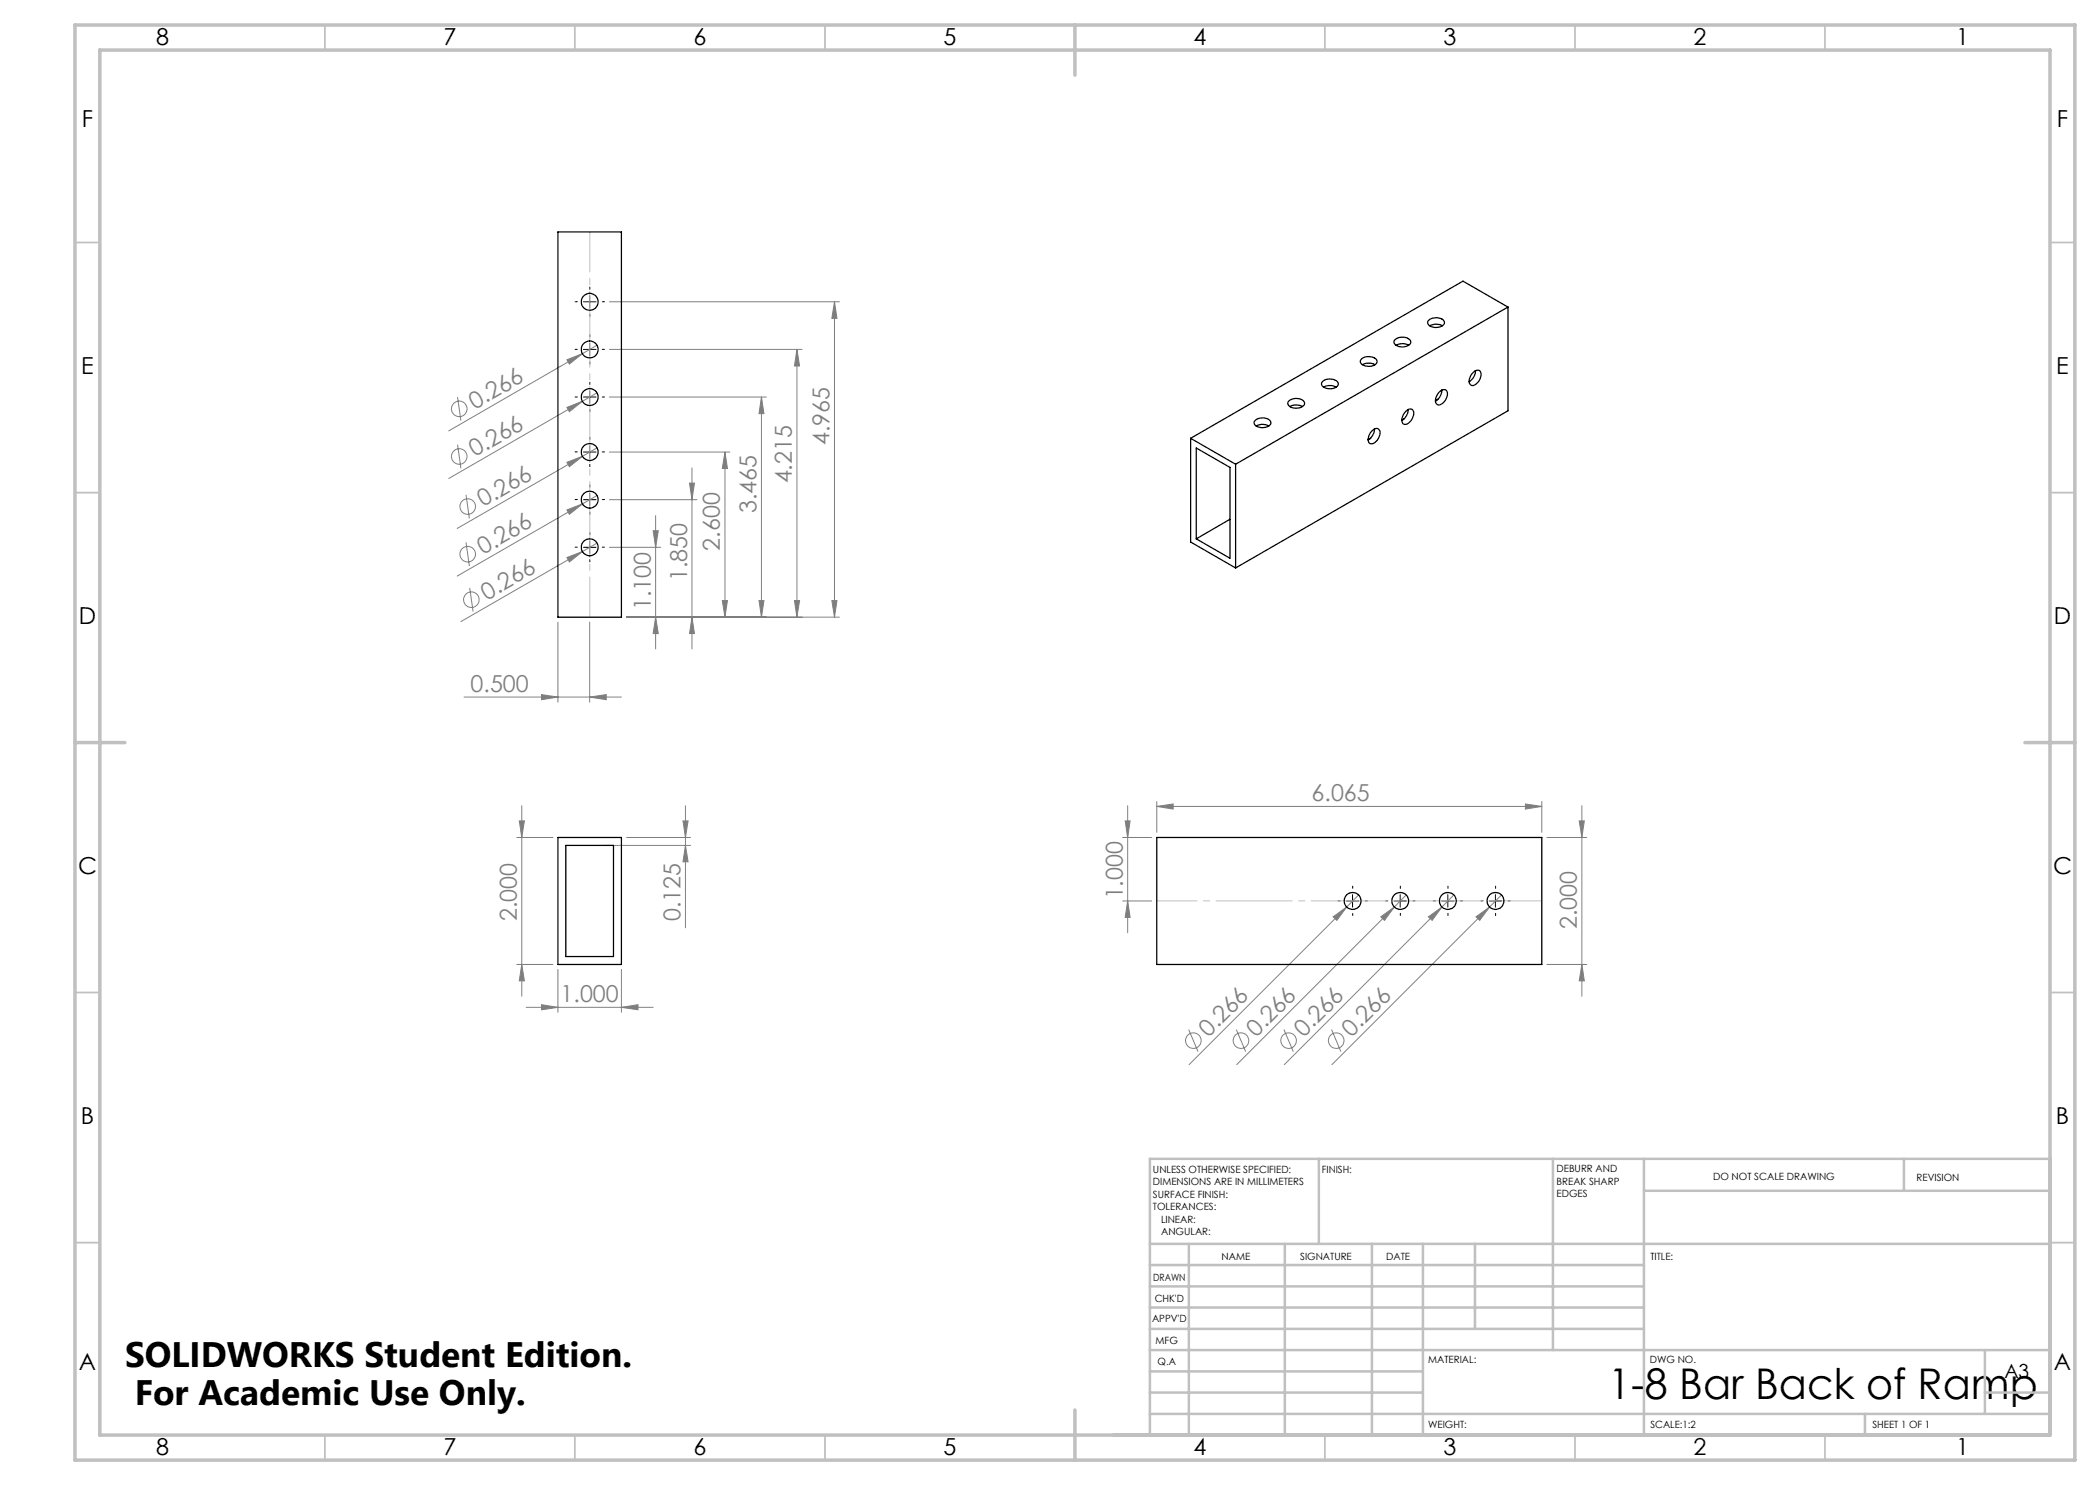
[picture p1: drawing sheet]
<svg xmlns="http://www.w3.org/2000/svg" width="420mm" height="297mm" viewBox="0 0 420 297" stroke-linecap="round" stroke-linejoin="round" font-family="sans-serif">
<g fill="none" stroke="#808080" stroke-width=".2">
<path d="M91.5 79.4l.7 4.7M113.4 72l3.1-1.3-2.6 2.1zM116.5 70.7l-26.8 15.5M119.4 78.6l-29.7 17.1M119.4 69l-2.9 1.7M121.9 79.4h31.4M121.9 69.9h38.5M121.9 60.4h46M152.3 79.4v44M152.3 79.4l.5 3.3h-1zM159.4 69.9v53.5M159.4 69.9l.5 3.3h-1z"/>
<path d="M166.9 60.4v63M166.9 60.4l.5 3.3h-1zM91.5 88.9l.7 4.8M93.2 99l.7 4.7M113.4 81.5l3.1-1.2-2.6 2zM113.4 92.5l3.1-1.2-2.6 2zM116.5 91.3l-25.1 14.4M119.4 89.6l-2.9 1.7M119.4 99.1l-2.9 1.7M121.9 99.9h17.5M121.9 90.4h24.1M137.9 96.6h1l-.5 3.3z"/>
<path d="M138.4 93.6v36.2M145 90.4v33M145 90.4l.5 3.3h-1zM93.2 108.5l.7 4.7M93.9 117.6l.7 4.7M113.4 111.5l3.1-1.2-2.6 2.1zM113.4 102l3.1-1.2-2.6 2.1zM116.5 110.3l-24.3 14M116.5 100.8l-25.1 14.4M119.4 108.6l-2.9 1.7M121.9 109.5h10.3M130.6 106.1h1.1l-.6 3.4z"/>
<path d="M131.1 103.1v26.7M92.8 139.4h31.5M108.3 138.9l3.3 .5-3.3 .5zM111.6 124.4v16M117.9 139.4l3.3-.5v1zM117.9 124.4v16M125.3 123.4h42.6M131.1 123.4l.6 3.3h-1.1zM138.4 123.4l.5 3.3h-1zM144.5 120.1h1l-.5 3.3zM151.8 120.1h1l-.5 3.3zM158.9 120.1h1l-.5 3.3z"/>
<path d="M166.4 120.1h1l-.5 3.3zM103.4 167.5h7.2M103.9 164.2h1l-.5 3.3zM104.4 161.1v38.1M120.6 169.1h17.5M125.3 167.5h12.8M136.6 164.2h1l-.5 3.3zM137.1 161.1v24.5M137.1 169.1l.5 3.3h-1zM224.5 167.5h5.8M225 164.2h1l-.5 3.3zM225.5 161.1v25.4"/>
<path d="M231.4 161.3l3.2-.5v1zM231.4 160.3v6.2M231.4 161.3h77M271.7 179l-2.4 2.4M281.2 179l-2.3 2.4M290.8 179l-2.4 2.4M300.3 179l-2.4 2.4M305.1 160.8l3.3 .5-3.3 .5zM308.4 160.3v6.2M309.4 167.5h8M315.8 164.2h1.1l-.5 3.3zM316.4 161.1v38.1"/>
<path d="M103.4 192.9h7.2M104.4 192.9l.5 3.3h-1zM111.6 193.9v8.6M124.3 193.9v8.6M224.5 180.2h5.8M225.5 180.2l.5 3.3h-1zM266.6 183.4l2.7-2-1.9 2.7zM269.3 181.4l-31.5 31.5M276.2 183.4l2.7-2-2 2.7zM278.9 181.4l-31.6 31.5M285.7 183.4l2.7-2-2 2.7zM288.4 181.4l-31.5 31.5"/>
<path d="M295.2 183.4l2.7-2-2 2.7zM297.9 181.4l-31.5 31.5M309.4 192.9h8M316.4 192.9l.5 3.3h-1.1zM105.2 201.5h25.4M108.3 200.9l3.3 .6-3.3 .5zM124.3 201.5l3.3-.6v1.1zM237.7 205.9l1.9 4.4M247.3 205.9l1.8 4.4M256.8 205.9l1.9 4.4M266.3 205.9l1.9 4.4"/>
<circle cx="91.9" cy="91.3" r="1.56"/>
<circle cx="91.9" cy="81.8" r="1.56"/>
<circle cx="93.5" cy="110.8" r="1.56"/>
<circle cx="93.5" cy="101.3" r="1.56"/>
<circle cx="94.3" cy="119.9" r="1.55"/>
<circle cx="238.7" cy="208.1" r="1.56"/>
<circle cx="248.2" cy="208.1" r="1.56"/>
<circle cx="257.7" cy="208.1" r="1.56"/>
<circle cx="267.2" cy="208.1" r="1.56"/>
</g>
<g fill="none" stroke="#000" stroke-width=".2" stroke-dasharray="15.2 1.3 1.3 1.3">
<path d="M118 57.8v-.4M115.5 60.3h-.5M115.5 69.9h-.5M115.5 79.4h-.5M118 62.8v.5M118 67.4v-.5M118 72.4v.4M118 76.9v-.4M120.5 60.3h.4M120.5 69.9h.4M120.5 79.4h.4M115.5 99.9h-.5"/>
<path d="M115.5 90.4h-.5M118 97.4v-.4M118 87.9v-.5M118 92.9v.4M118 81.9v.4M120.5 99.9h.4M120.5 90.4h.4M115.5 109.4h-.5M118 106.9v-.4M118 111.9v.5M118 102.4v.4M120.5 109.4h.4"/>
<path d="M270.5 177.7v-.5M280.1 177.7v-.5M289.6 177.7v-.5M299.1 177.7v-.5M268 180.2h-.4M270.5 182.7v.4M273 180.2h.5M277.6 180.2h-.5M280.1 182.7v.4M282.6 180.2h.4M287.1 180.2h-.4M289.6 182.7v.4"/>
<path d="M292.1 180.2h.4M296.6 180.2h-.4M299.1 182.7v.4M301.6 180.2h.5"/>
</g>
<g fill="none" stroke="#000" stroke-width=".2">
<path d="M117.9 59.1v2.5M116.7 60.4h2.5M116.7 69.9h2.5M116.7 79.4h2.5M117.9 68.6v2.6M117.9 78.2v2.5M116.7 99.9h2.5M116.7 90.4h2.5M117.9 89.1v2.5M117.9 98.7v2.5M116.7 109.5h2.5M117.9 108.2v2.5"/>
<path d="M270.5 178.9v2.5M280 178.9v2.5M289.6 178.9v2.5M299.1 178.9v2.5M269.3 180.2h2.5M278.8 180.2h2.5M288.3 180.2h2.5M297.9 180.2h2.5"/>
</g>
<path d="M118 46.4v77M231.4 180.2h77" fill="none" stroke="#c0c0c0" stroke-width=".2" stroke-dasharray="15.2 1.3 1.3 1.3" stroke-dashoffset="7.2"/>
<path d="M231.4 167.5v12.7" fill="none" stroke="#c0c0c0" stroke-width=".2"/>
<g fill="none" stroke="#c0c0c0" stroke-width=".35">
<path d="M65 5v5M115 5v5M165 5v5M265 5v5M315 5v5M365 5v5M15 48.5h5M410 48.5h5M15 98.5h5M410 98.5h5M15 198.5h5M410 198.5h5"/>
<path d="M15 248.5h5M410 248.5h5M65 287v5M115 287v5M165 287v5M265 287v5M315 287v5M365 287v5"/>
</g>
<g fill="none" stroke="#c0c0c0" stroke-width=".5">
<path d="M263.8 231.8v17M310.6 231.8v38.2M328.8 231.8v55.2M328.8 238.2h81.2M380.8 231.8v6.4M410 231.8h-180v55.2M230 248.8h180M230 257.3h98.8M230 253h98.8M237.8 248.8v38.2M257 248.8v38.2M274.4 248.8v38.2"/>
<path d="M284.6 248.8v38.2M295 248.8v17M230 265.8h98.8M230 261.5h98.8M230 278.5h54.6M230 274.3h54.6M230 270h180M397 278.5h13M397 270v12.8M230 282.8h180M373 282.8v4.2"/>
</g>
<path d="M15 5h400v287h-400zM20 10h390v277h-390zM215 5v10M15 148.5h10M405 148.5h10M215 282v10" fill="none" stroke="#c0c0c0" stroke-width=".7"/>
<g fill="#808080">
<path d="M113.4 81.5l3.1-1.2-2.6 2z"/>
<path d="M113.4 92.5l3.1-1.2-2.6 2z"/>
<path d="M113.4 111.5l3.1-1.2-2.6 2.1z"/>
<path d="M113.4 102l3.1-1.2-2.6 2.1z"/>
<path d="M113.4 72l3.1-1.3-2.6 2.1z"/>
<path d="M276.2 183.4l2.7-2-2 2.7z"/>
<path d="M285.7 183.4l2.7-2-2 2.7z"/>
<path d="M266.6 183.4l2.7-2-1.9 2.7z"/>
<path d="M295.2 183.4l2.7-2-2 2.7z"/>
<path d="M117.9 139.4l3.3-.5v1zM108.3 138.9l3.3 .5-3.3 .5z"/>
<path d="M231.4 161.3l3.2-.5v1zM305.1 160.8l3.3 .5-3.3 .5z"/>
<path d="M225 164.2h1l-.5 3.3zM225.5 180.2l.5 3.3h-1z"/>
<path d="M108.3 200.9l3.3 .6-3.3 .5zM124.3 201.5l3.3-.6v1.1z"/>
<path d="M137.1 169.1l.5 3.3h-1zM136.6 164.2h1l-.5 3.3zM131.1 123.4l.6 3.3h-1.1zM130.6 106.1h1.1l-.6 3.4zM138.4 123.4l.5 3.3h-1zM137.9 96.6h1l-.5 3.3zM144.5 120.1h1l-.5 3.3zM145 90.4l.5 3.3h-1zM151.8 120.1h1l-.5 3.3zM152.3 79.4l.5 3.3h-1zM158.9 120.1h1l-.5 3.3zM159.4 69.9l.5 3.3h-1zM166.4 120.1h1l-.5 3.3zM166.9 60.4l.5 3.3h-1z"/>
<path d="M103.9 164.2h1l-.5 3.3zM104.4 192.9l.5 3.3h-1zM315.8 164.2h1.1l-.5 3.3zM316.4 192.9l.5 3.3h-1.1z"/>
</g>
<g fill="none" stroke="#000" stroke-width=".25">
<path d="M111.6 46.4h12.7v77h-12.7zM264.5 76.3a2.28 2.28 0 0 1 3.1 .2 1.32 1.32 0 0 1-1.7 1.2 1.38 1.38 0 0 1-1.6-1zM264.7 77.4a2.62 2.62 0 0 1 2.5 0M272.3 71.8a2.28 2.28 0 0 1 3.1 .3 1.32 1.32 0 0 1-1.8 1.2 1.38 1.38 0 0 1-1.5-1.1zM272.5 73a2.62 2.62 0 0 1 2.5 0M279 67.9a2.28 2.28 0 0 1 3.1 .3 1.01 1.01 0 0 1-1.1 1.1 1.76 1.76 0 0 1-2.2-.8zM279.2 69.1a2.39 2.39 0 0 1 2.5 0M285.6 64.2a2.18 2.18 0 0 1 3.3 .1 1.14 1.14 0 0 1-1.5 1.2 1.44 1.44 0 0 1-1.9-1.1zM286 65.2a2.62 2.62 0 0 1 2.5 0M287.6 79.9l-.5 .2M288.1 78.2a.84 .84 0 0 1 1.1-.2 .84 .84 0 0 1 .3 1.2 2.18 2.18 0 0 1-1.8 1.8 1.01 1.01 0 0 1-.5-1.6l.5-.8zM288.4 78a2.53 2.53 0 0 1-1.3 2.2"/>
<path d="M294.6 74.5a.85 .85 0 0 1 1-.5 .85 .85 0 0 1 .6 1 2.3 2.3 0 0 1-1.8 2.1 1.01 1.01 0 0 1-.4-1.5zM295.1 74.2a2.66 2.66 0 0 1-1.3 2.1M301.6 61.4v20.8l-54.5 31.4M301.6 61.4l-54.5 31.4M301.6 61.4l-9-5.2-54.5 31.5M238.1 87.7l9 5.1M238.1 87.7v20.7l9 5.2M239.3 89.6l6.7 3.9v18.2l-6.7-3.9zM247.1 92.8v20.8M250.9 84.2a2.18 2.18 0 0 1 3.2 .1 1.14 1.14 0 0 1-1.4 1.2 1.44 1.44 0 0 1-1.9-1.1zM251.2 85.2a2.62 2.62 0 0 1 2.6 0M257.8 80.2a2.28 2.28 0 0 1 3.1 .2 1.14 1.14 0 0 1-1.4 1.2 1.49 1.49 0 0 1-1.9-1.1z"/>
<path d="M258 81.3a2.62 2.62 0 0 1 2.5 0M274.1 87.7l-.5 .2M274.4 86.2a.88 .88 0 0 1 .8-.5 .88 .88 0 0 1 .8 .5 2.3 2.3 0 0 1-1.8 2.6 1.04 1.04 0 0 1-.4-1.6zM274.9 85.8a2.66 2.66 0 0 1-1.3 2.2M280.8 83.7l-.4 .3M281.1 82.3a.85 .85 0 0 1 1.1-.5 .85 .85 0 0 1 .6 1 2.31 2.31 0 0 1-1.9 2.1 1.04 1.04 0 0 1-.4-1.5zM281.6 81.9a2.53 2.53 0 0 1-1.2 2.2M246 103.9l-6.7 3.9M111.6 167.5h12.7v25.4h-12.7zM113.2 169.1h9.5v22.2h-9.5zM231.4 167.5h77v25.4h-77z"/>
<circle cx="117.9" cy="79.4" r="1.69"/>
<circle cx="117.9" cy="60.4" r="1.69"/>
<circle cx="117.9" cy="69.9" r="1.69"/>
<circle cx="117.9" cy="99.9" r="1.69"/>
<circle cx="117.9" cy="90.4" r="1.69"/>
<circle cx="117.9" cy="109.5" r="1.69"/>
<circle cx="270.5" cy="180.2" r="1.69"/>
<circle cx="280.1" cy="180.2" r="1.69"/>
<circle cx="289.6" cy="180.2" r="1.69"/>
<circle cx="299.1" cy="180.2" r="1.69"/>
</g>
<text font-size="8.5" x="321.7" y="279.7">1-8 Bar Back of Ramp</text>
<g font-size="7.1">
<text x="25" y="273.3">SOLIDWORKS Student Edition.</text>
<text x="26.9" y="281">For Academic Use Only.</text>
</g>
<g font-size="4.7">
<text x="31.2" y="9">8</text>
<text x="88.7" y="9">7</text>
<text x="138.7" y="9">6</text>
<text x="188.7" y="9">5</text>
<text x="238.7" y="9">4</text>
<text x="288.7" y="9">3</text>
<text x="338.7" y="9">2</text>
<text x="391.2" y="9">1</text>
<text x="16.4" y="25.5">F</text>
<text x="411.4" y="25.5">F</text>
<text x="16.3" y="74.7">E</text>
<text x="411.3" y="74.7">E</text>
<text x="15.8" y="124.7">D</text>
<text x="410.8" y="124.7">D</text>
<text x="15.6" y="174.7">C</text>
<text x="410.6" y="174.8">C</text>
<text x="16.2" y="224.7">B</text>
<text x="411.2" y="224.7">B</text>
<text x="15.8" y="274">A</text>
<text x="410.8" y="274">A</text>
<text x="31.2" y="291">8</text>
<text x="88.7" y="291">7</text>
<text x="138.7" y="291">6</text>
<text x="188.7" y="291">5</text>
<text x="238.7" y="291">4</text>
<text x="288.7" y="291">3</text>
<text x="338.7" y="291">2</text>
<text x="391.2" y="291">1</text>
</g>
<g font-size="4.7" fill="#808080">
<text x="94.9" y="82" transform="rotate(-30 94.9 82)">0.266</text>
<text x="165.9" y="89" transform="rotate(-90 165.9 89)">4.965</text>
<text x="94.9" y="91.5" transform="rotate(-30 94.9 91.5)">0.266</text>
<text x="96.6" y="101.5" transform="rotate(-30 96.6 101.5)">0.266</text>
<text x="158.4" y="96.7" transform="rotate(-90 158.4 96.7)">4.215</text>
<text x="151.3" y="102.6" transform="rotate(-90 151.3 102.6)">3.465</text>
<text x="96.6" y="111" transform="rotate(-30 96.6 111)">0.266</text>
<text x="144" y="110.1" transform="rotate(-90 144 110.1)">2.600</text>
<text x="137.4" y="116.2" transform="rotate(-90 137.4 116.2)">1.850</text>
<text x="97.4" y="120.1" transform="rotate(-30 97.4 120.1)">0.266</text>
<text x="130.1" y="122" transform="rotate(-90 130.1 122)">1.100</text>
<text x="94.1" y="138.4">0.500</text>
<text x="262.3" y="160.3">6.065</text>
<text x="224.5" y="179.9" transform="rotate(-90 224.5 179.9)">1.000</text>
<text x="103.4" y="184.2" transform="rotate(-90 103.4 184.2)">2.000</text>
<text x="136.1" y="184.2" transform="rotate(-90 136.1 184.2)">0.125</text>
<text x="315.4" y="185.8" transform="rotate(-90 315.4 185.8)">2.000</text>
<text x="112.1" y="200.4">1.000</text>
<text x="241.7" y="207.5" transform="rotate(-45 241.7 207.5)">0.266</text>
<text x="251.2" y="207.5" transform="rotate(-45 251.2 207.5)">0.266</text>
<text x="260.8" y="207.5" transform="rotate(-45 260.8 207.5)">0.266</text>
<text x="270.3" y="207.5" transform="rotate(-45 270.3 207.5)">0.266</text>
</g>
<text font-size="3.9" x="400.9" y="275.5">A3</text>
<g font-size="2">
<text x="230.6" y="234.6">UNLESS OTHERWISE SPECIFIED:</text>
<text x="230.6" y="237.1">DIMENSIONS ARE IN MILLIMETERS</text>
<text x="230.6" y="239.6">SURFACE FINISH:</text>
<text x="264.4" y="234.6">FINISH:</text>
<text x="311.3" y="234.5">DEBURR AND</text>
<text x="311.3" y="237">BREAK SHARP</text>
<text x="311.3" y="239.5">EDGES</text>
<text x="342.6" y="236">DO NOT SCALE DRAWING</text>
<text x="383.3" y="236.2">REVISION</text>
<text x="230.6" y="242.1">TOLERANCES:</text>
<text x="232.2" y="244.6">LINEAR:</text>
<text x="232.2" y="247.1">ANGULAR:</text>
<text x="244.3" y="252">NAME</text>
<text x="260" y="251.9">SIGNATURE</text>
<text x="277.2" y="251.9">DATE</text>
<text x="330.1" y="251.9">TITLE:</text>
<text x="230.6" y="256.1">DRAWN</text>
<text x="230.9" y="260.3">CHK'D</text>
<text x="230.4" y="264.4">APPV'D</text>
<text x="231.1" y="268.8">MFG</text>
<text x="231.5" y="273">Q.A</text>
<text x="285.6" y="272.5">MATERIAL:</text>
<text x="330" y="272.5">DWG NO.</text>
<text x="285.6" y="285.5">WEIGHT:</text>
<text x="330.1" y="285.6">SCALE:1:2</text>
<text x="374.5" y="285.6">SHEET 1 OF 1</text>
</g>
</svg>
